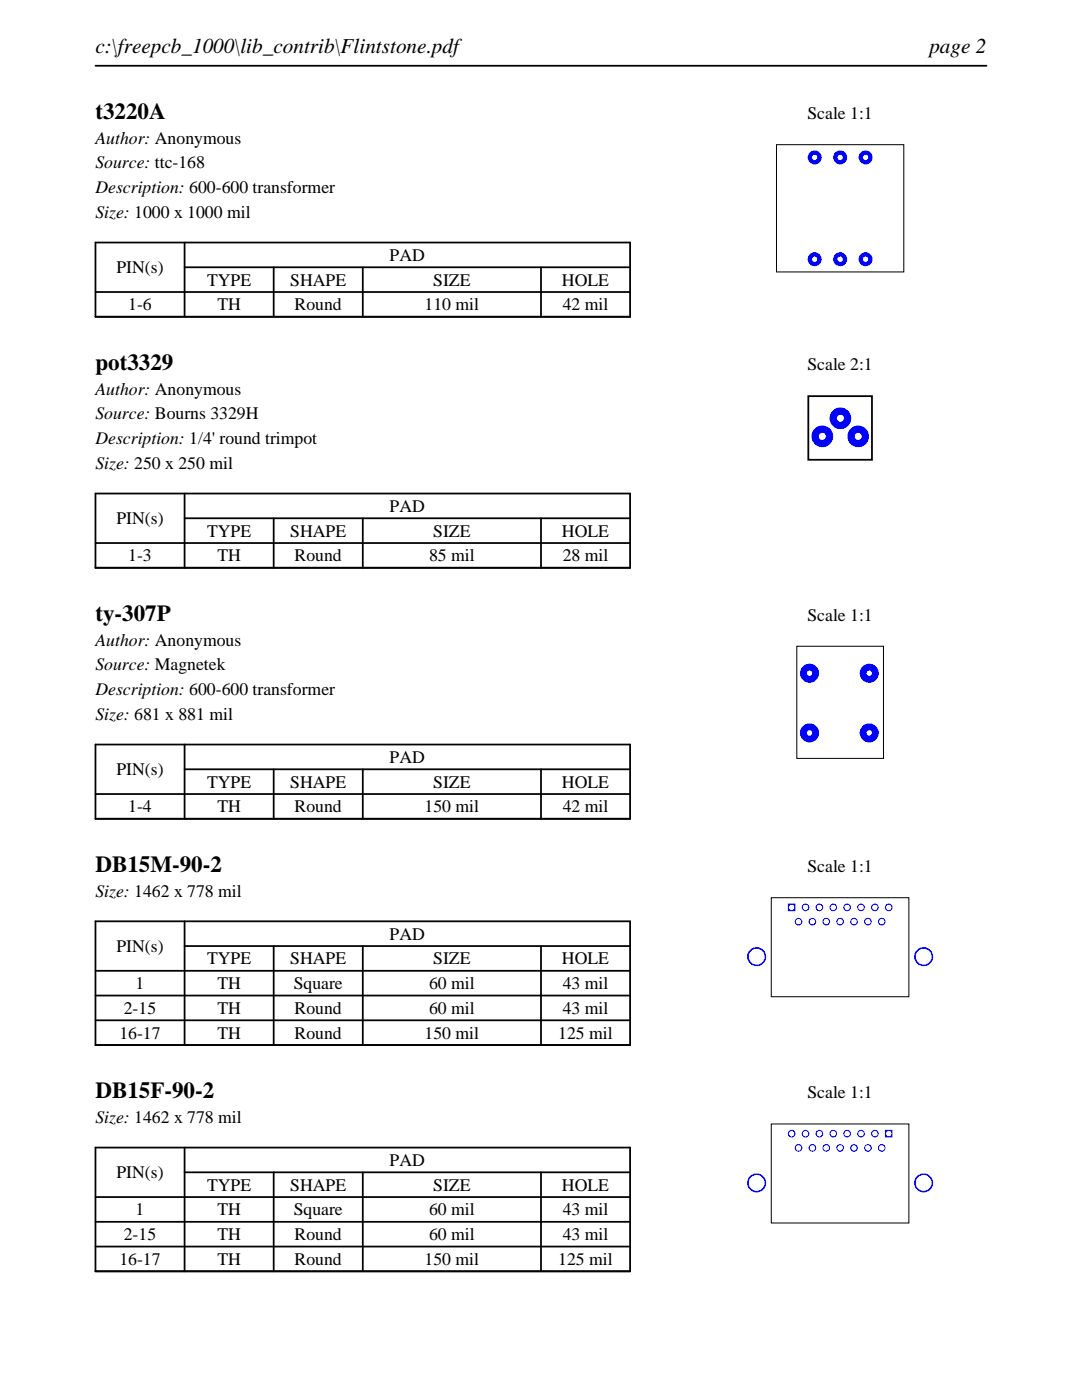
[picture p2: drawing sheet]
<svg xmlns="http://www.w3.org/2000/svg" width="216mm" height="279mm" viewBox="0 0 216 279" stroke-linecap="round" stroke-linejoin="round" font-family="sans-serif">
<path d="M19 13.1h177.8M19 48.4h106.7v14.8h-106.7zM19 58.3h106.7M36.8 53.3h88.9M36.8 48.4v14.8M54.6 53.3v9.9M72.4 53.3v9.9M107.9 53.3v9.9" fill="none" stroke="#000" stroke-width=".35"/>
<path d="M154.9 28.9h25.4v25.4h-25.4z" fill="none" stroke="#000" stroke-width=".2"/>
<g fill="#00f">
<path d="M161.2 51.7a1.4 1.4 0 0 0 2.8 0 1.4 1.4 0 0 0-2.8 0zM162 51.7a.55 .55 0 0 1 1.1 0 .55 .55 0 0 1-1.1 0z"/>
<path d="M166.2 51.7a1.4 1.4 0 0 0 2.8 0 1.4 1.4 0 0 0-2.8 0zM167.1 51.7a.55 .55 0 0 1 1.1 0 .55 .55 0 0 1-1.1 0z"/>
<path d="M171.3 51.7a1.4 1.4 0 0 0 2.8 0 1.4 1.4 0 0 0-2.8 0zM172.2 51.7a.55 .55 0 0 1 1.1 0 .55 .55 0 0 1-1.1 0z"/>
<path d="M171.3 31.4a1.4 1.4 0 0 0 2.8 0 1.4 1.4 0 0 0-2.8 0zM172.2 31.4a.55 .55 0 0 1 1.1 0 .55 .55 0 0 1-1.1 0z"/>
<path d="M166.2 31.4a1.4 1.4 0 0 0 2.8 0 1.4 1.4 0 0 0-2.8 0zM167.1 31.4a.55 .55 0 0 1 1.1 0 .55 .55 0 0 1-1.1 0z"/>
<path d="M161.2 31.4a1.4 1.4 0 0 0 2.8 0 1.4 1.4 0 0 0-2.8 0zM162 31.4a.55 .55 0 0 1 1.1 0 .55 .55 0 0 1-1.1 0z"/>
</g>
<path d="M19 98.5h106.7v14.8h-106.7zM36.8 98.5v14.8M19 108.4h106.7M36.8 103.4h88.9M54.6 103.4v9.9M72.4 103.4v9.9M107.9 103.4v9.9" fill="none" stroke="#000" stroke-width=".35"/>
<path d="M161.3 79.1h12.7v12.7h-12.7z" fill="none" stroke="#000" stroke-width=".36"/>
<g fill="#00f">
<path d="M161.9 87.1a2.16 2.16 0 0 0 4.3 0 2.16 2.16 0 0 0-4.3 0zM163.4 87.1a.71 .71 0 0 1 1.4 0 .71 .71 0 0 1-1.4 0z"/>
<path d="M169.1 87.1a2.16 2.16 0 0 0 4.3 0 2.16 2.16 0 0 0-4.3 0zM170.5 87.1a.75 .75 0 0 1 1.5 0 .75 .75 0 0 1-1.5 0z"/>
<path d="M165.5 83.5a2.16 2.16 0 0 0 4.3 0 2.16 2.16 0 0 0-4.3 0zM167 83.5a.71 .71 0 0 1 1.4 0 .71 .71 0 0 1-1.4 0z"/>
</g>
<path d="M19 148.6h106.7v14.8h-106.7zM19 158.5h106.7M36.8 153.5h88.9M36.8 148.6v14.8M54.6 153.5v9.9M72.4 153.5v9.9M107.9 153.5v9.9" fill="none" stroke="#000" stroke-width=".35"/>
<path d="M159 129h17.3v22.4h-17.3z" fill="none" stroke="#000" stroke-width=".2"/>
<g fill="#00f">
<path d="M159.6 146.3a1.91 1.91 0 0 0 3.8 0 1.91 1.91 0 0 0-3.8 0zM161 146.3a.55 .55 0 0 1 1.1 0 .55 .55 0 0 1-1.1 0z"/>
<path d="M171.5 146.3a1.91 1.91 0 0 0 3.8 0 1.91 1.91 0 0 0-3.8 0zM172.9 146.3a.55 .55 0 0 1 1.1 0 .55 .55 0 0 1-1.1 0z"/>
<path d="M171.5 134.4a1.91 1.91 0 0 0 3.8 0 1.91 1.91 0 0 0-3.8 0zM172.9 134.4a.55 .55 0 0 1 1.1 0 .55 .55 0 0 1-1.1 0z"/>
<path d="M159.6 134.4a1.91 1.91 0 0 0 3.8 0 1.91 1.91 0 0 0-3.8 0zM161 134.4a.55 .55 0 0 1 1.1 0 .55 .55 0 0 1-1.1 0z"/>
</g>
<path d="M19 183.9h106.7v24.7h-106.7zM19 193.7h106.7M19 198.7h106.7M36.8 188.8h88.9M36.8 183.9v24.7M54.6 188.8v19.8M72.4 188.8v19.8M107.9 188.8v19.8M19 203.6h106.7" fill="none" stroke="#000" stroke-width=".35"/>
<path d="M153.9 179.2h27.5v19.7h-27.5z" fill="none" stroke="#000" stroke-width=".2"/>
<g fill="#00f">
<path d="M157.2 180.3v1.6h1.5v-1.6zM157.4 181.1a.55 .55 0 0 1 1.1 0 .55 .55 0 0 1-1.1 0z"/>
<path d="M160 181.1a.76 .76 0 0 0 1.5 0 .76 .76 0 0 0-1.5 0zM160.2 181.1a.55 .55 0 0 1 1.1 0 .55 .55 0 0 1-1.1 0z"/>
<path d="M162.7 181.1a.8 .8 0 0 0 1.6 0 .8 .8 0 0 0-1.6 0zM163 181.1a.55 .55 0 0 1 1 0 .55 .55 0 0 1-1 0z"/>
<path d="M165.5 181.1a.76 .76 0 0 0 1.5 0 .76 .76 0 0 0-1.5 0zM165.7 181.1a.55 .55 0 0 1 1.1 0 .55 .55 0 0 1-1.1 0z"/>
<path d="M168.3 181.1a.76 .76 0 0 0 1.5 0 .76 .76 0 0 0-1.5 0zM168.5 181.1a.55 .55 0 0 1 1.1 0 .55 .55 0 0 1-1.1 0z"/>
<path d="M171 181.1a.8 .8 0 0 0 1.6 0 .8 .8 0 0 0-1.6 0zM171.3 181.1a.55 .55 0 0 1 1.1 0 .55 .55 0 0 1-1.1 0z"/>
<path d="M173.8 181.1a.76 .76 0 0 0 1.5 0 .76 .76 0 0 0-1.5 0zM174 181.1a.55 .55 0 0 1 1.1 0 .55 .55 0 0 1-1.1 0z"/>
<path d="M176.6 181.1a.76 .76 0 0 0 1.5 0 .76 .76 0 0 0-1.5 0zM176.8 181.1a.55 .55 0 0 1 1.1 0 .55 .55 0 0 1-1.1 0z"/>
<path d="M158.6 183.9a.76 .76 0 0 0 1.5 0 .76 .76 0 0 0-1.5 0zM158.8 183.9a.55 .55 0 0 1 1.1 0 .55 .55 0 0 1-1.1 0z"/>
<path d="M161.3 183.9a.8 .8 0 0 0 1.6 0 .8 .8 0 0 0-1.6 0zM161.6 183.9a.55 .55 0 0 1 1 0 .55 .55 0 0 1-1 0z"/>
<path d="M164.1 183.9a.76 .76 0 0 0 1.5 0 .76 .76 0 0 0-1.5 0zM164.3 183.9a.55 .55 0 0 1 1.1 0 .55 .55 0 0 1-1.1 0z"/>
<path d="M166.9 183.9a.76 .76 0 0 0 1.5 0 .76 .76 0 0 0-1.5 0zM167.1 183.9a.55 .55 0 0 1 1.1 0 .55 .55 0 0 1-1.1 0z"/>
<path d="M169.6 183.9a.8 .8 0 0 0 1.6 0 .8 .8 0 0 0-1.6 0zM169.9 183.9a.55 .55 0 0 1 1.1 0 .55 .55 0 0 1-1.1 0z"/>
<path d="M172.4 183.9a.76 .76 0 0 0 1.5 0 .76 .76 0 0 0-1.5 0zM172.6 183.9a.55 .55 0 0 1 1.1 0 .55 .55 0 0 1-1.1 0z"/>
<path d="M175.2 183.9a.76 .76 0 0 0 1.5 0 .76 .76 0 0 0-1.5 0zM175.4 183.9a.55 .55 0 0 1 1.1 0 .55 .55 0 0 1-1.1 0z"/>
<path d="M149.1 190.9a1.91 1.91 0 0 0 3.8 0 1.91 1.91 0 0 0-3.8 0zM149.4 190.9a1.6 1.6 0 0 1 3.2 0 1.6 1.6 0 0 1-3.2 0z"/>
<path d="M182.4 190.9a1.91 1.91 0 0 0 3.8 0 1.91 1.91 0 0 0-3.8 0zM182.7 190.9a1.6 1.6 0 0 1 3.2 0 1.6 1.6 0 0 1-3.2 0z"/>
</g>
<path d="M19 229h106.7v24.7h-106.7zM19 238.9h106.7M36.8 234h88.9M36.8 229v24.7M54.6 234v19.7M72.4 234v19.7M107.9 234v19.7M19 243.8h106.7M19 248.8h106.7" fill="none" stroke="#000" stroke-width=".35"/>
<path d="M153.9 224.3h27.5v19.8h-27.5z" fill="none" stroke="#000" stroke-width=".2"/>
<g fill="#00f">
<path d="M176.6 225.5v1.5h1.5v-1.5zM176.8 226.2a.55 .55 0 0 1 1.1 0 .55 .55 0 0 1-1.1 0z"/>
<path d="M173.8 226.2a.76 .76 0 0 0 1.5 0 .76 .76 0 0 0-1.5 0zM174 226.2a.55 .55 0 0 1 1.1 0 .55 .55 0 0 1-1.1 0z"/>
<path d="M171 226.2a.8 .8 0 0 0 1.6 0 .8 .8 0 0 0-1.6 0zM171.3 226.2a.55 .55 0 0 1 1.1 0 .55 .55 0 0 1-1.1 0z"/>
<path d="M168.3 226.2a.76 .76 0 0 0 1.5 0 .76 .76 0 0 0-1.5 0zM168.5 226.2a.55 .55 0 0 1 1.1 0 .55 .55 0 0 1-1.1 0z"/>
<path d="M165.5 226.2a.76 .76 0 0 0 1.5 0 .76 .76 0 0 0-1.5 0zM165.7 226.2a.55 .55 0 0 1 1.1 0 .55 .55 0 0 1-1.1 0z"/>
<path d="M162.7 226.2a.8 .8 0 0 0 1.6 0 .8 .8 0 0 0-1.6 0zM163 226.2a.55 .55 0 0 1 1 0 .55 .55 0 0 1-1 0z"/>
<path d="M160 226.2a.76 .76 0 0 0 1.5 0 .76 .76 0 0 0-1.5 0zM160.2 226.2a.55 .55 0 0 1 1.1 0 .55 .55 0 0 1-1.1 0z"/>
<path d="M157.2 226.2a.76 .76 0 0 0 1.5 0 .76 .76 0 0 0-1.5 0zM157.4 226.2a.55 .55 0 0 1 1.1 0 .55 .55 0 0 1-1.1 0z"/>
<path d="M175.2 229.1a.76 .76 0 0 0 1.5 0 .76 .76 0 0 0-1.5 0zM175.4 229.1a.55 .55 0 0 1 1.1 0 .55 .55 0 0 1-1.1 0z"/>
<path d="M172.4 229.1a.76 .76 0 0 0 1.5 0 .76 .76 0 0 0-1.5 0zM172.6 229.1a.55 .55 0 0 1 1.1 0 .55 .55 0 0 1-1.1 0z"/>
<path d="M169.6 229.1a.8 .8 0 0 0 1.6 0 .8 .8 0 0 0-1.6 0zM169.9 229.1a.55 .55 0 0 1 1.1 0 .55 .55 0 0 1-1.1 0z"/>
<path d="M166.9 229.1a.76 .76 0 0 0 1.5 0 .76 .76 0 0 0-1.5 0zM167.1 229.1a.55 .55 0 0 1 1.1 0 .55 .55 0 0 1-1.1 0z"/>
<path d="M164.1 229.1a.76 .76 0 0 0 1.5 0 .76 .76 0 0 0-1.5 0zM164.3 229.1a.55 .55 0 0 1 1.1 0 .55 .55 0 0 1-1.1 0z"/>
<path d="M161.3 229.1a.8 .8 0 0 0 1.6 0 .8 .8 0 0 0-1.6 0zM161.6 229.1a.55 .55 0 0 1 1 0 .55 .55 0 0 1-1 0z"/>
<path d="M158.6 229.1a.76 .76 0 0 0 1.5 0 .76 .76 0 0 0-1.5 0zM158.8 229.1a.55 .55 0 0 1 1.1 0 .55 .55 0 0 1-1.1 0z"/>
<path d="M149.1 236.1a1.91 1.91 0 0 0 3.8 0 1.91 1.91 0 0 0-3.8 0zM149.4 236.1a1.6 1.6 0 0 1 3.2 0 1.6 1.6 0 0 1-3.2 0z"/>
<path d="M182.4 236.1a1.91 1.91 0 0 0 3.8 0 1.91 1.91 0 0 0-3.8 0zM182.7 236.1a1.6 1.6 0 0 1 3.2 0 1.6 1.6 0 0 1-3.2 0z"/>
</g>
<g font-size="4.6">
<text x="19" y="23.7">t3220A</text>
<text x="19" y="73.8">pot3329</text>
<text x="19" y="123.9">ty-307P</text>
<text x="19" y="174">DB15M-90-2</text>
<text x="19" y="219.1">DB15F-90-2</text>
</g>
<g font-size="4.2">
<text x="19" y="10.6">c:\freepcb_1000\lib_contrib\Flintstone.pdf</text>
<text x="185.4" y="10.6">page 2</text>
</g>
<g font-size="3.5">
<text x="161.1" y="23.7">Scale 1:1</text>
<text x="19" y="28.6">Author: Anonymous</text>
<text x="19" y="33.6">Source: ttc-168</text>
<text x="19" y="38.5">Description: 600-600 transformer</text>
<text x="19" y="43.5">Size: 1000 x 1000 mil</text>
<text x="77.8" y="52.1">PAD</text>
<text x="23.2" y="54.5">PIN(s)</text>
<text x="41.3" y="57">TYPE</text>
<text x="57.9" y="57">SHAPE</text>
<text x="86.4" y="57">SIZE</text>
<text x="112.1" y="57">HOLE</text>
<text x="25.6" y="61.9">1-6</text>
<text x="43.4" y="61.9">TH</text>
<text x="58.8" y="61.9">Round</text>
<text x="84.7" y="61.9">110 mil</text>
<text x="112.3" y="61.9">42 mil</text>
<text x="161.1" y="73.8">Scale 2:1</text>
<text x="19" y="78.7">Author: Anonymous</text>
<text x="19" y="83.7">Source: Bourns 3329H</text>
<text x="19" y="88.6">Description: 1/4' round trimpot</text>
<text x="19" y="93.6">Size: 250 x 250 mil</text>
<text x="23.2" y="104.6">PIN(s)</text>
<text x="41.3" y="107.1">TYPE</text>
<text x="57.9" y="107.1">SHAPE</text>
<text x="77.8" y="102.2">PAD</text>
<text x="86.4" y="107.1">SIZE</text>
<text x="112.1" y="107.1">HOLE</text>
<text x="25.6" y="112">1-3</text>
<text x="43.4" y="112">TH</text>
<text x="58.8" y="112">Round</text>
<text x="85.6" y="112">85 mil</text>
<text x="112.3" y="112">28 mil</text>
<text x="161.1" y="123.9">Scale 1:1</text>
<text x="19" y="128.8">Author: Anonymous</text>
<text x="19" y="133.8">Source: Magnetek</text>
<text x="19" y="138.7">Description: 600-600 transformer</text>
<text x="19" y="143.7">Size: 681 x 881 mil</text>
<text x="23.2" y="154.7">PIN(s)</text>
<text x="77.8" y="152.3">PAD</text>
<text x="41.3" y="157.2">TYPE</text>
<text x="57.9" y="157.2">SHAPE</text>
<text x="86.4" y="157.2">SIZE</text>
<text x="112.1" y="157.2">HOLE</text>
<text x="25.6" y="162.1">1-4</text>
<text x="43.4" y="162.1">TH</text>
<text x="58.8" y="162.1">Round</text>
<text x="84.7" y="162.1">150 mil</text>
<text x="112.3" y="162.1">42 mil</text>
<text x="161.1" y="174">Scale 1:1</text>
<text x="19" y="178.9">Size: 1462 x 778 mil</text>
<text x="23.2" y="190">PIN(s)</text>
<text x="77.8" y="187.5">PAD</text>
<text x="27.1" y="197.4">1</text>
<text x="41.3" y="192.5">TYPE</text>
<text x="43.4" y="197.4">TH</text>
<text x="57.9" y="192.5">SHAPE</text>
<text x="58.6" y="197.4">Square</text>
<text x="85.6" y="197.4">60 mil</text>
<text x="86.4" y="192.5">SIZE</text>
<text x="112.1" y="192.5">HOLE</text>
<text x="112.3" y="197.4">43 mil</text>
<text x="24.7" y="202.4">2-15</text>
<text x="43.4" y="202.4">TH</text>
<text x="58.8" y="202.4">Round</text>
<text x="85.6" y="202.4">60 mil</text>
<text x="112.3" y="202.4">43 mil</text>
<text x="23.8" y="207.3">16-17</text>
<text x="43.4" y="207.3">TH</text>
<text x="58.8" y="207.3">Round</text>
<text x="84.7" y="207.3">150 mil</text>
<text x="111.4" y="207.3">125 mil</text>
<text x="161.1" y="219.1">Scale 1:1</text>
<text x="19" y="224.1">Size: 1462 x 778 mil</text>
<text x="77.8" y="232.7">PAD</text>
<text x="23.2" y="235.1">PIN(s)</text>
<text x="41.3" y="237.6">TYPE</text>
<text x="57.9" y="237.6">SHAPE</text>
<text x="86.4" y="237.6">SIZE</text>
<text x="112.1" y="237.6">HOLE</text>
<text x="27.1" y="242.6">1</text>
<text x="43.4" y="242.6">TH</text>
<text x="58.6" y="242.6">Square</text>
<text x="85.6" y="242.6">60 mil</text>
<text x="112.3" y="242.6">43 mil</text>
<text x="24.7" y="247.5">2-15</text>
<text x="43.4" y="247.5">TH</text>
<text x="58.8" y="247.5">Round</text>
<text x="85.6" y="247.5">60 mil</text>
<text x="112.3" y="247.5">43 mil</text>
<text x="23.8" y="252.4">16-17</text>
<text x="43.4" y="252.4">TH</text>
<text x="58.8" y="252.4">Round</text>
<text x="84.7" y="252.4">150 mil</text>
<text x="111.4" y="252.4">125 mil</text>
</g>
</svg>
